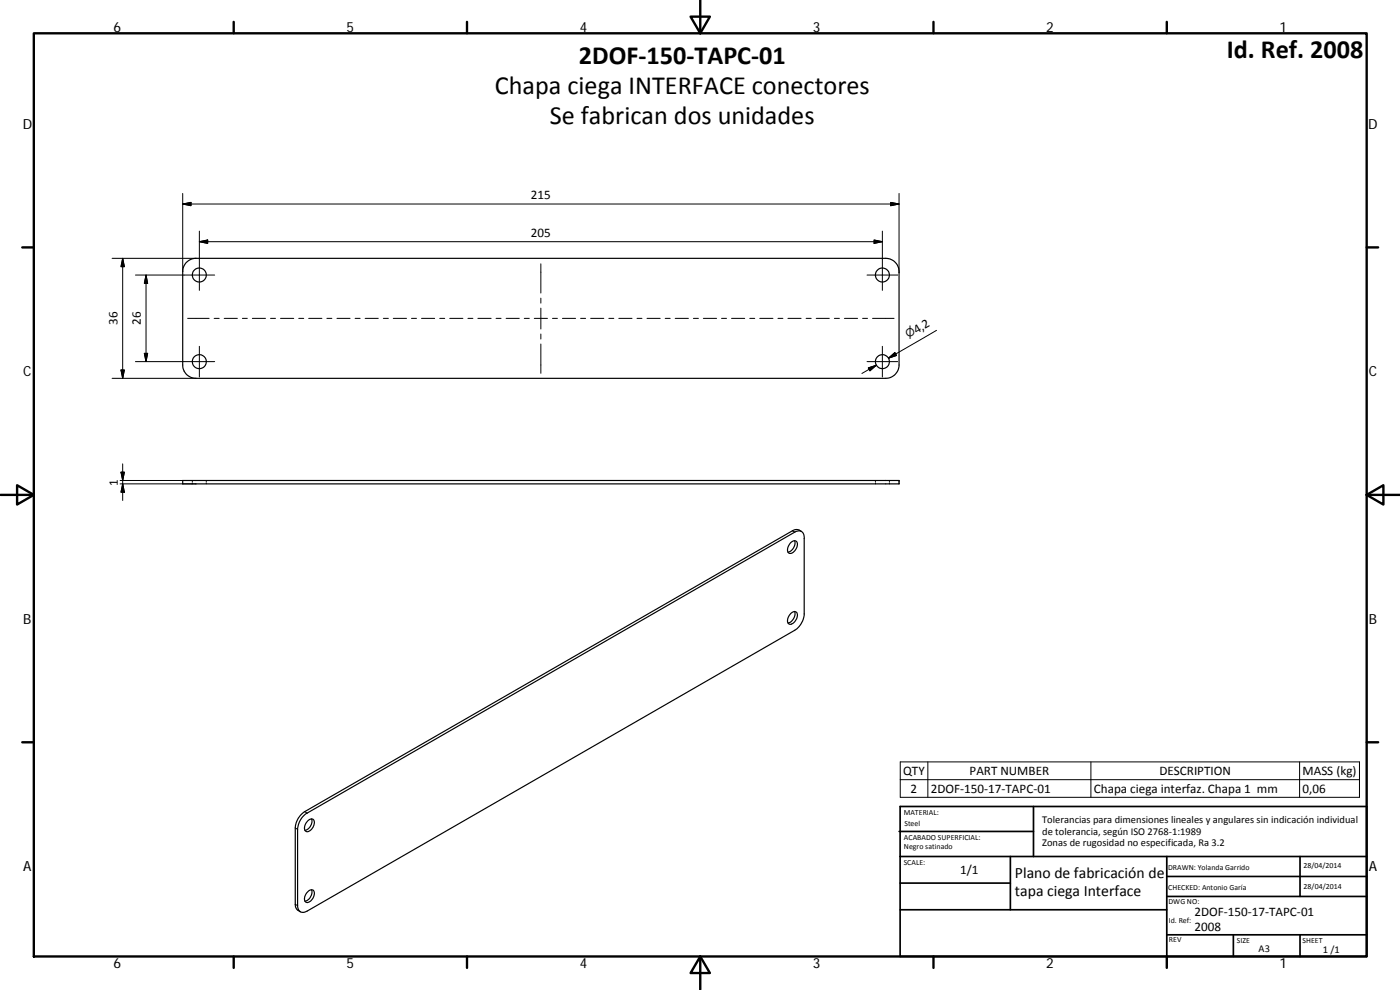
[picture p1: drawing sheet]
<svg xmlns="http://www.w3.org/2000/svg" width="420mm" height="297mm" viewBox="0 0 420 297" stroke-linecap="round" stroke-linejoin="round" font-family="sans-serif">
<g fill="none" stroke="#000" stroke-width=".36">
<path d="M55.8 78.9l1.6-1.1 1.4-.3h207a4 4 0 0 1 4 4.3v27.7a4 4 0 0 1-4 4h-207a4 4 0 0 1-4-4v-28l.1-.9zM54.8 144.2h215v1h-215zM240.5 159.4a2.19 2.19 0 0 0-2.7-.1l-146.4 84.2a6.2 6.2 0 0 0-2.8 4.9v22.9a2.21 2.21 0 0 0 1.6 2.3M237.2 162.9a1.08 1.08 0 0 1 1.2-.7 1.08 1.08 0 0 1 .9 1 2.66 2.66 0 0 1-2.5 2.8 2.18 2.18 0 0 1 .4-3.1zM238.5 162.2a2.84 2.84 0 0 1-2 3.5M237.2 184.2a1.15 1.15 0 0 1 1.7-.6 1.15 1.15 0 0 1 .3 1.7 2.08 2.08 0 0 1-2.5 1.9 2.33 2.33 0 0 1 .5-3zM238.5 183.5a2.82 2.82 0 0 1-2 3.4M90.8 245.1l1-.9 146.7-84.5a1.77 1.77 0 0 1 2.1-.2 1.77 1.77 0 0 1 .8 2v22.7a6.4 6.4 0 0 1-2.9 4.9l-146.3 84.3a1.75 1.75 0 0 1-2 .2 1.75 1.75 0 0 1-.9-1.9v-22.9a6.4 6.4 0 0 1 1.5-3.7zM92.3 246.3a1.08 1.08 0 0 1 1.5-.5 1.08 1.08 0 0 1 .5 1.4 2.4 2.4 0 0 1-2.4 2.3 2.19 2.19 0 0 1 .4-3.2zM93.5 245.7a2.85 2.85 0 0 1-2 3.4M92.3 267.6a1.08 1.08 0 0 1 1.5-.6 1.08 1.08 0 0 1 .5 1.5 2.36 2.36 0 0 1-2.4 2.2 2.17 2.17 0 0 1 .4-3.1zM93.5 267a2.87 2.87 0 0 1-2 3.4"/>
<circle cx="59.8" cy="82.5" r="2.1"/>
<circle cx="264.8" cy="82.5" r="2.09"/>
<circle cx="59.8" cy="108.5" r="2.1"/>
<circle cx="264.8" cy="108.5" r="2.09"/>
</g>
<g fill="none" stroke="#000" stroke-width=".3">
<path d="M54.8 58v23.5M269.8 58v23.8M33.6 77.5h25.2M36.8 77.5v36M36.8 77.5l.5 2.5h-1zM54.8 61.2l2.5-.5v1zM54.8 61.2h215M59.8 72.5l2.5-.5v1zM59.8 72.5h205M59.8 69.3v17.8M162.3 79.2v8.7M262.3 72l2.5 .5-2.5 .5z"/>
<path d="M264.8 69.3v17.8M267.3 60.7l2.5 .5-2.5 .5zM40.6 82.5h23.8M43.8 82.5v26M43.8 82.5l.5 2.5h-1zM56.3 95.5h6.5M64.3 95.5h1.5M67.3 95.5h3.9M72.7 95.5h1.5M75.7 95.5h4M81.2 95.5h1.5M84.2 95.5h3.9"/>
<path d="M89.7 95.5h1.5M92.6 95.5h4M98.1 95.5h1.5M101.1 95.5h4M106.6 95.5h1.5M109.6 95.5h3.9M115.1 95.5h1.5M118 95.5h4M123.5 95.5h1.5M126.5 95.5h4M132 95.5h1.5M135 95.5h3.9"/>
<path d="M140.4 95.5h1.5M143.4 95.5h4M148.9 95.5h1.5M151.9 95.5h3.9M157.3 95.5h1.5M160.3 95.5h4M162.3 89.5v1.5M162.3 92.5v6.2M165.8 95.5h1.5M168.8 95.5h4M174.3 95.5h1.5M177.3 95.5h3.9"/>
<path d="M182.7 95.5h1.5M185.7 95.5h4M191.2 95.5h1.5M194.2 95.5h3.9M199.6 95.5h1.5M202.6 95.5h4M208.1 95.5h1.5M211.1 95.5h4M216.5 95.5h1.5M219.6 95.5h3.9M225 95.5h1.5M228 95.5h4"/>
<path d="M233.5 95.5h1.5M236.5 95.5h3.9M241.9 95.5h1.5M245 95.5h3.9M250.4 95.5h1.5M253.4 95.5h4M258.9 95.5h1.5M260.2 82.5h9.2M261.9 95.5h6.4M281.1 99.1l-14.5 8.4 2.2-1.3M33.6 113.5h25.2M36.3 111h1l-.5 2.5z"/>
<path d="M40.6 108.5h23.8M43.3 106h1l-.5 2.5zM59.8 103.9v9.2M162.3 100.2v1.5M162.3 103.2v8.8M260.2 108.5h9.2M260.6 110.4l2.4-.8-1.9 1.7zM263 109.6l-4.3 2.5M264.8 103.9v9.2M266.6 107.5l2-1.7 .5 .9zM36.8 139.2v11M36.1 144.2h22.7"/>
<path d="M36.1 145.2h22.7M36.3 141.7h1l-.5 2.5zM36.8 145.2l.5 2.5h-1zM57.7 144.2v.3M57.7 144.8v.4M61.9 144.2v.3M61.9 144.8v.4M237.8 159.3l.7 .4M262.7 144.2v.3M262.7 144.8v.4M266.9 144.2v.3M266.9 144.8v.4"/>
<path d="M269.8 144.2v.3M269.8 144.8v.4M270.2 228.6h137.8v10.6h-137.8zM270.2 233.9h137.8M278.5 228.6v10.6M327.4 228.6v10.6M390 228.6v10.6M88.6 248.4l.7 .4M91.4 243.5l.8 .5M88.6 271.3l.7 .4"/>
</g>
<g fill="none" stroke="#000" stroke-width=".71">
<path d="M10.1 10h400.1v277h-400.1zM70.1 6.6v3.4M140.2 6.6v3.4M207.3 5h5.8l-2.9 5zM210.2 0v10M280.2 6.6v3.4M350.2 6.6v3.4M6.7 74.2h3.4M410.2 74.2h3.4M.2 148.5h9.9M5.1 145.6l5 2.9-5 2.9zM410.2 148.5l5-2.9v5.8z"/>
<path d="M410.2 148.5h9.9M6.7 222.7h3.4M410.2 222.7h3.4M70.1 287v3.4M140.2 287v3.4M210.2 287l2.9 5h-5.8zM210.2 287v10M280.2 287v3.4M350.2 287v3.4"/>
</g>
<g fill="none" stroke="#000" stroke-width=".51">
<path d="M269.8 249.5h40.4M270.1 257h140.1M270.1 242h140.1v45h-140.1zM303.2 257v16M310.2 242v15M350.2 257v30M390.2 257v12M270.1 273h80.1M270.1 265h33.1M350.2 269h60M350.2 263h60M350.2 280.5h60"/>
<path d="M370.2 280.5v6.5M390.2 280.5v6.5"/>
</g>
<path d="M54.8 61.2l2.5-.5v1zM59.8 72.5l2.5-.5v1zM262.3 72l2.5 .5-2.5 .5zM267.3 60.7l2.5 .5-2.5 .5zM36.8 77.5l.5 2.5h-1zM43.8 82.5l.5 2.5h-1zM36.3 111h1l-.5 2.5zM43.3 106h1l-.5 2.5zM260.6 110.4l2.4-.8-1.9 1.7zM266.6 107.5l2-1.7 .5 .9zM36.3 141.7h1l-.5 2.5zM36.8 145.2l.5 2.5h-1z" fill="#000" stroke="#000" stroke-width=".3"/>
<g font-size="7.9">
<text x="368.2" y="17.4">Id. Ref. 2008</text>
<text x="173.7" y="19.1">2DOF‐150‐TAPC‐01</text>
<text x="148.5" y="28.1">Chapa ciega INTERFACE conectores</text>
<text x="165" y="37.1">Se fabrican dos unidades</text>
</g>
<g font-size="4.7">
<text x="304.6" y="263.5">Plano de fabricación de</text>
<text x="304.6" y="268.9">tapa ciega Interface</text>
</g>
<g font-size="4.2">
<text x="34" y="9.6">6</text>
<text x="104" y="9.6">5</text>
<text x="174" y="9.6">4</text>
<text x="244" y="9.6">3</text>
<text x="314" y="9.6">2</text>
<text x="384" y="9.6">1</text>
<text x="6.8" y="38.7">D</text>
<text x="410.6" y="38.7">D</text>
<text x="7" y="112.9">C</text>
<text x="410.8" y="112.9">C</text>
<text x="7" y="187.1">B</text>
<text x="410.8" y="187.1">B</text>
<text x="7" y="261.3">A</text>
<text x="410.8" y="261.3">A</text>
<text x="34" y="290.4">6</text>
<text x="104" y="290.4">5</text>
<text x="174" y="290.4">4</text>
<text x="244" y="290.4">3</text>
<text x="314" y="290.4">2</text>
<text x="384" y="290.4">1</text>
</g>
<g font-size="3.9">
<text x="159.4" y="59.7">215</text>
<text x="159.4" y="71">205</text>
<text x="35.3" y="97.5" transform="rotate(-90 35.3 97.5)">36</text>
<text x="42.3" y="97.5" transform="rotate(-90 42.3 97.5)">26</text>
<text x="275" y="100.1" transform="rotate(-30 275 100.1)">4,2</text>
<text x="35.3" y="145.7" transform="rotate(-90 35.3 145.7)">1</text>
<text x="271.1" y="232.5">QTY</text>
<text x="291" y="232.5">PART NUMBER</text>
<text x="347.9" y="232.5">DESCRIPTION</text>
<text x="390.9" y="232.6">MASS (kg)</text>
<text x="273.3" y="237.8">2</text>
<text x="279.3" y="237.8">2DOF‐150‐17‐TAPC‐01</text>
<text x="328.3" y="237.9">Chapa ciega interfaz. Chapa 1 mm</text>
<text x="390.9" y="237.8">0,06</text>
<text x="288.2" y="262.2">1/1</text>
<text x="358.5" y="274.9">2DOF‐150‐17‐TAPC‐01</text>
<text x="358.5" y="279.4">2008</text>
</g>
<text font-size="3.3" x="272.6" y="101.5" transform="rotate(-30 272.6 101.5)">⌀</text>
<g font-size="3.1">
<text x="312.8" y="246.8">Tolerancias para dimensiones lineales y angulares sin indicación individual</text>
<text x="312.8" y="250.4">de tolerancia, según ISO 2768‐1:1989</text>
<text x="312.8" y="254">Zonas de rugosidad no especificada, Ra 3.2</text>
<text x="377.7" y="285.6">A3</text>
<text x="397" y="285.9">1 /1</text>
</g>
<g font-size="2.4">
<text x="271.2" y="244.4">MATERIAL:</text>
<text x="271.3" y="251.9">ACABADO SUPERFICIAL:</text>
<text x="271.4" y="247.9">Steel</text>
<text x="271.3" y="254.6">Negro satinado</text>
<text x="271.2" y="259.7">SCALE:</text>
<text x="350.6" y="260.9">DRAWN: Yolanda Garrido</text>
<text x="391.2" y="260.6">28/04/2014</text>
<text x="350.6" y="267">CHECKED: Antonio Garía</text>
<text x="391.2" y="266.6">28/04/2014</text>
<text x="350.7" y="271.4">DWG NO:</text>
<text x="350.8" y="276.8">Id. Ref:</text>
<text x="350.8" y="282.8">REV</text>
<text x="371.2" y="282.9">SIZE</text>
<text x="390.9" y="282.9">SHEET</text>
</g>
</svg>
